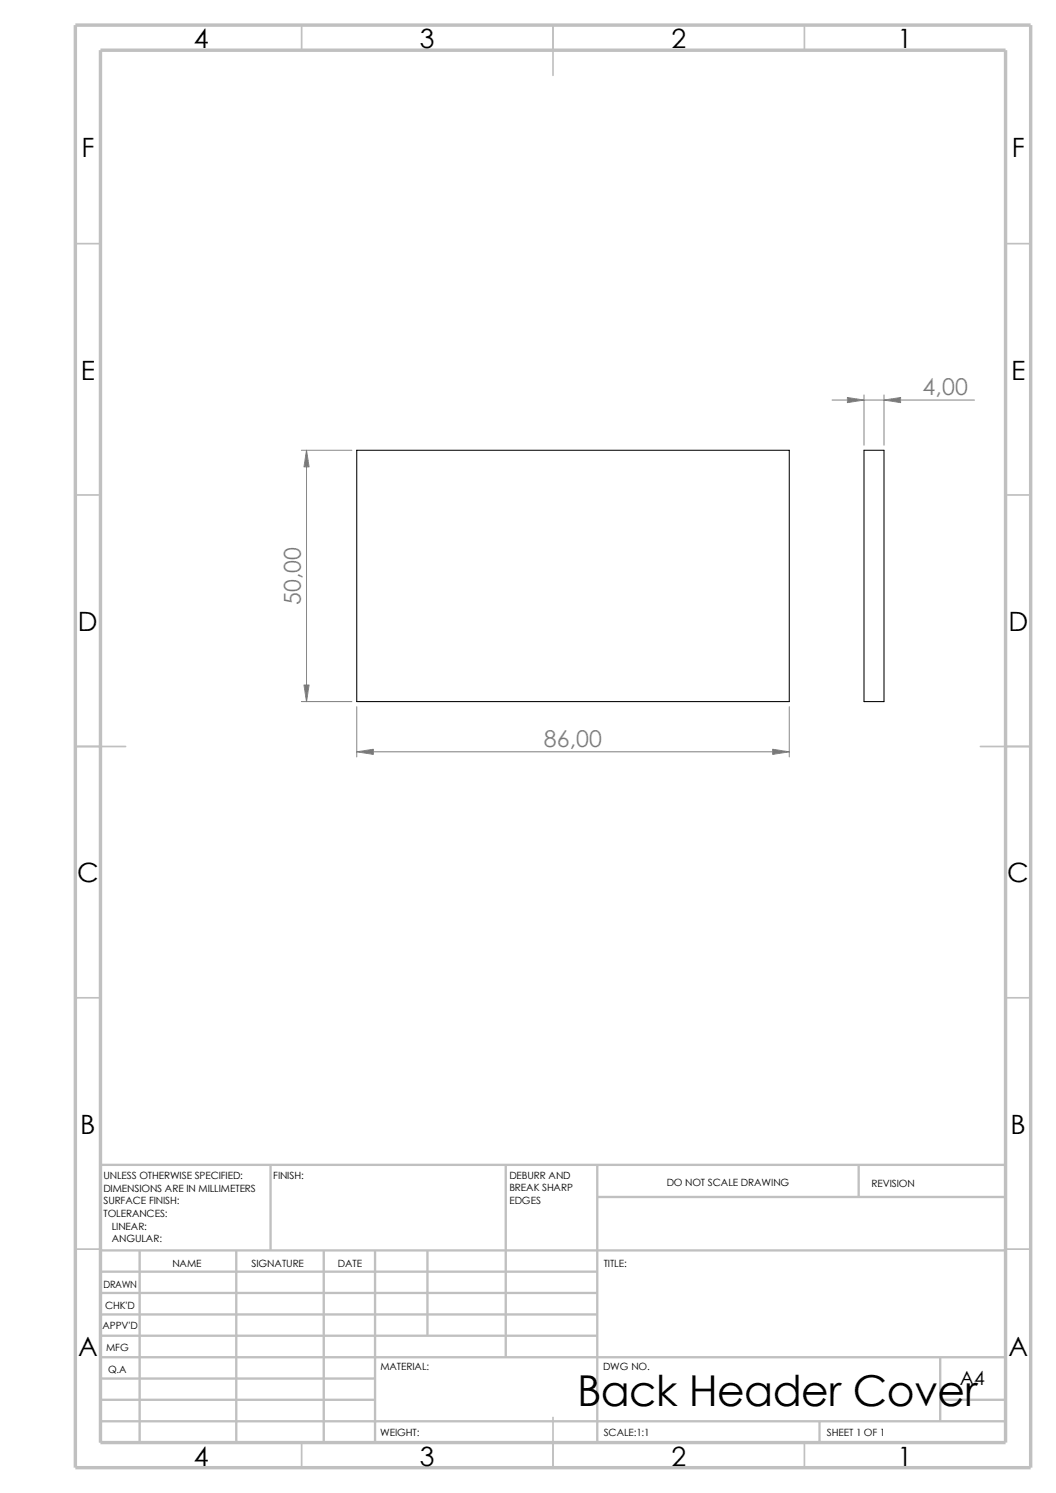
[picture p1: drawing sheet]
<svg xmlns="http://www.w3.org/2000/svg" width="210mm" height="297mm" viewBox="0 0 210 297" stroke-linecap="round" stroke-linejoin="round" font-family="sans-serif">
<g fill="none" stroke="#c0c0c0" stroke-width=".34">
<path d="M60 5v5M110 5v10M160 5v5M15 48.5h5M200 48.5h5M15 98.5h5M200 98.5h5M15 148.5h10M195 148.5h10M15 198.5h5M200 198.5h5M15 248.5h5"/>
<path d="M200 248.5h5M60 287v5M110 282v10M160 287v5"/>
</g>
<g fill="none" stroke="#c0c0c0" stroke-width=".47">
<path d="M53.8 231.7v17.1M100.6 231.7v38.3M118.8 231.7v55.3M118.8 238.1h81.2M170.8 231.7v6.4M200 231.7h-180v55.3M20 253h98.8M20 257.2h98.8M20 248.8h180M27.8 248.8v38.2M47 248.8v38.2M64.4 248.8v38.2"/>
<path d="M74.6 248.8v38.2M85 248.8v16.9M20 270h180M20 274.2h54.6M20 278.5h54.6M20 261.5h98.8M20 265.7h98.8M187 278.5h13M187 270v12.7M20 282.7h180M163 282.7v4.3"/>
</g>
<path d="M15 5h190v287h-190zM20 10h180v277h-180z" fill="none" stroke="#c0c0c0" stroke-width=".68" stroke-linecap="butt"/>
<path d="M71 89.6h86v50h-86zM171.8 89.6h4v50h-4z" fill="none" stroke="#000" stroke-width=".21"/>
<path d="M165.5 79.6h28.3M171.8 78.6v10M175.8 78.6v10M59.9 89.6h10.1M61 89.6v50M59.9 139.6h10.1M71 140.6v10M71 149.6h86M157 140.6v10" fill="none" stroke="#808080" stroke-width=".2"/>
<g fill="#808080" stroke="#808080" stroke-width=".2">
<path d="M168.5 79.1l3.3 .5-3.3 .5z"/>
<path d="M175.8 79.6l3.3-.5v1z"/>
<path d="M71 149.6l3.3-.5v1z"/>
<path d="M153.7 149.1l3.3 .5-3.3 .5z"/>
<path d="M61 89.6l.5 3.3h-1z"/>
<path d="M60.5 136.3h1l-.5 3.3z"/>
</g>
<text font-size="8.5" x="114.8" y="279.7">Back Header Cover</text>
<g font-size="5.3">
<text x="38.5" y="9.6">4</text>
<text x="83.5" y="9.6">3</text>
<text x="133.5" y="9.6">2</text>
<text x="178.5" y="9.6">1</text>
<text x="16.2" y="31.3">F</text>
<text x="201.2" y="31.3">F</text>
<text x="16" y="75.6">E</text>
<text x="201.1" y="75.6">E</text>
<text x="15.5" y="125.6">D</text>
<text x="200.6" y="125.6">D</text>
<text x="15.3" y="175.6">C</text>
<text x="200.3" y="175.6">C</text>
<text x="16" y="225.6">B</text>
<text x="201" y="225.6">B</text>
<text x="15.5" y="269.8">A</text>
<text x="200.5" y="269.8">A</text>
<text x="38.5" y="291.6">4</text>
<text x="83.5" y="291.6">3</text>
<text x="133.5" y="291.6">2</text>
<text x="178.5" y="291.6">1</text>
</g>
<g font-size="4.6" fill="#808080">
<text x="183.4" y="78.7">4,00</text>
<text x="59.9" y="120.4" transform="rotate(-90 59.9 120.4)">50,00</text>
<text x="108.1" y="148.6">86,00</text>
</g>
<text font-size="3.9" x="190.9" y="275.5">A4</text>
<g font-size="2">
<text x="20.6" y="234.6">UNLESS OTHERWISE SPECIFIED:</text>
<text x="20.6" y="237.1">DIMENSIONS ARE IN MILLIMETERS</text>
<text x="20.6" y="239.6">SURFACE FINISH:</text>
<text x="54.4" y="234.6">FINISH:</text>
<text x="101.3" y="239.5">EDGES</text>
<text x="101.3" y="234.5">DEBURR AND</text>
<text x="101.3" y="237">BREAK SHARP</text>
<text x="132.6" y="236">DO NOT SCALE DRAWING</text>
<text x="173.3" y="236.2">REVISION</text>
<text x="20.6" y="242.1">TOLERANCES:</text>
<text x="22.2" y="244.6">LINEAR:</text>
<text x="22.2" y="247.1">ANGULAR:</text>
<text x="50" y="252">SIGNATURE</text>
<text x="67.2" y="252">DATE</text>
<text x="120.1" y="252">TITLE:</text>
<text x="20.6" y="256.2">DRAWN</text>
<text x="34.3" y="252.1">NAME</text>
<text x="20.9" y="260.4">CHK'D</text>
<text x="20.4" y="264.5">APPV'D</text>
<text x="21.1" y="268.8">MFG</text>
<text x="21.5" y="273.1">Q.A</text>
<text x="75.6" y="272.5">MATERIAL:</text>
<text x="119.9" y="272.5">DWG NO.</text>
<text x="75.6" y="285.6">WEIGHT:</text>
<text x="120.1" y="285.6">SCALE:1:1</text>
<text x="164.5" y="285.6">SHEET 1 OF 1</text>
</g>
</svg>
